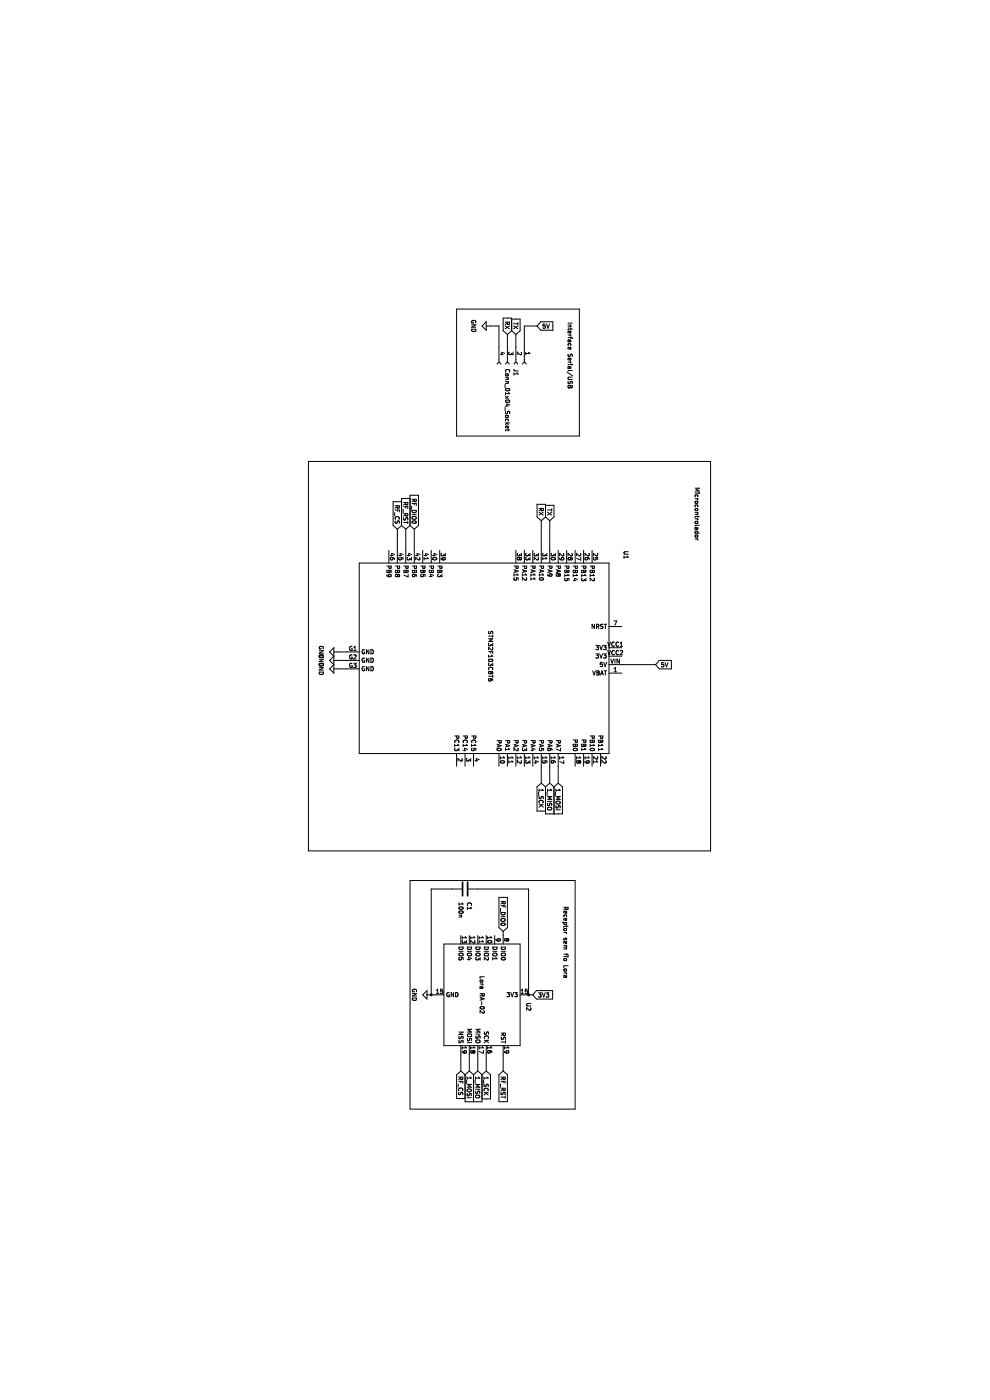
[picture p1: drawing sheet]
(kicad_sch (version 20230121) (generator eeschema)

 (paper "A3")

 (title_block
  (title "Receptor da telemetria")
  (date "2023-10-13")
  (rev "1")
  (company "IFSC")
  (comment 1 "Author: Marcelo Miguel Cardoso"))

 (lib_symbols
  (symbol "Connector:Conn_01x04_Socket" (pin_names (offset 1.016) hide) (in_bom yes) (on_board yes)
   (property "Reference" "J" (at 0 5.08 0) (effects (font (size 1.27 1.27))))
   (property "Value" "Conn_01x04_Socket" (at 0 -7.62 0) (effects (font (size 1.27 1.27))))
   (property "Footprint" "" (at 0 0 0) (effects (font (size 1.27 1.27)) hide))
   (property "Datasheet" "~" (at 0 0 0) (effects (font (size 1.27 1.27)) hide))
   (property "ki_locked" "" (at 0 0 0) (effects (font (size 1.27 1.27))))
   (symbol "Conn_01x04_Socket_1_1"
    (arc (start 0 -4.572) (mid -0.5058 -5.08) (end 0 -5.588) (stroke (width 0.1524) (type default)) (fill (type none)))
    (arc (start 0 -2.032) (mid -0.5058 -2.54) (end 0 -3.048) (stroke (width 0.1524) (type default)) (fill (type none)))
    (polyline (pts (xy -1.27 -5.08) (xy -0.508 -5.08)) (stroke (width 0.1524) (type default)) (fill (type none)))
    (polyline (pts (xy -1.27 -2.54) (xy -0.508 -2.54)) (stroke (width 0.1524) (type default)) (fill (type none)))
    (polyline (pts (xy -1.27 0) (xy -0.508 0)) (stroke (width 0.1524) (type default)) (fill (type none)))
    (polyline (pts (xy -1.27 2.54) (xy -0.508 2.54)) (stroke (width 0.1524) (type default)) (fill (type none)))
    (arc (start 0 0.508) (mid -0.5058 0) (end 0 -0.508) (stroke (width 0.1524) (type default)) (fill (type none)))
    (arc (start 0 3.048) (mid -0.5058 2.54) (end 0 2.032) (stroke (width 0.1524) (type default)) (fill (type none)))
    (pin passive line (at -5.08 2.54 0) (length 3.81) (name "Pin_1" (effects (font (size 1.27 1.27)))) (number "1" (effects (font (size 1.27 1.27)))))
    (pin passive line (at -5.08 0 0) (length 3.81) (name "Pin_2" (effects (font (size 1.27 1.27)))) (number "2" (effects (font (size 1.27 1.27)))))
    (pin passive line (at -5.08 -2.54 0) (length 3.81) (name "Pin_3" (effects (font (size 1.27 1.27)))) (number "3" (effects (font (size 1.27 1.27)))))
    (pin passive line (at -5.08 -5.08 0) (length 3.81) (name "Pin_4" (effects (font (size 1.27 1.27)))) (number "4" (effects (font (size 1.27 1.27)))))))
  (symbol "Device:C" (pin_numbers hide) (pin_names (offset 0.254)) (in_bom yes) (on_board yes)
   (property "Reference" "C" (at 0.635 2.54 0) (effects (font (size 1.27 1.27)) (justify left)))
   (property "Value" "C" (at 0.635 -2.54 0) (effects (font (size 1.27 1.27)) (justify left)))
   (property "Footprint" "" (at 0.9652 -3.81 0) (effects (font (size 1.27 1.27)) hide))
   (property "Datasheet" "~" (at 0 0 0) (effects (font (size 1.27 1.27)) hide))
   (symbol "C_0_1"
    (polyline (pts (xy -2.032 -0.762) (xy 2.032 -0.762)) (stroke (width 0.508) (type default)) (fill (type none)))
    (polyline (pts (xy -2.032 0.762) (xy 2.032 0.762)) (stroke (width 0.508) (type default)) (fill (type none))))
   (symbol "C_1_1"
    (pin passive line (at 0 3.81 270) (length 2.794) (name "~" (effects (font (size 1.27 1.27)))) (number "1" (effects (font (size 1.27 1.27)))))
    (pin passive line (at 0 -3.81 90) (length 2.794) (name "~" (effects (font (size 1.27 1.27)))) (number "2" (effects (font (size 1.27 1.27)))))))
  (symbol "pi2_library:RF_Lora_SX1278" (in_bom yes) (on_board yes)
   (property "Reference" "U" (at 0 0 0) (effects (font (size 1.27 1.27))))
   (property "Value" "" (at 0 0 0) (effects (font (size 1.27 1.27))))
   (property "Footprint" "" (at 0 0 0) (effects (font (size 1.27 1.27)) hide))
   (property "Datasheet" "" (at 0 0 0) (effects (font (size 1.27 1.27)) hide))
   (symbol "RF_Lora_SX1278_0_1"
    (rectangle (start 33.02 0) (end 63.5 -22.86) (stroke (width 0.254) (type default)) (fill (type background))))
   (symbol "RF_Lora_SX1278_1_1"
    (text "Lora RA-02" (at 48.26 -11.43 0) (effects (font (size 1.27 1.27))))
    (pin bidirectional line (at 30.48 -10.16 0) (length 2.54) (name "DIO2" (effects (font (size 1.27 1.27)))) (number "10" (effects (font (size 1.27 1.27)))))
    (pin bidirectional line (at 30.48 -12.7 0) (length 2.54) (name "DIO3" (effects (font (size 1.27 1.27)))) (number "11" (effects (font (size 1.27 1.27)))))
    (pin bidirectional line (at 30.48 -15.24 0) (length 2.54) (name "DIO4" (effects (font (size 1.27 1.27)))) (number "12" (effects (font (size 1.27 1.27)))))
    (pin bidirectional line (at 30.48 -17.78 0) (length 2.54) (name "DIO5" (effects (font (size 1.27 1.27)))) (number "13" (effects (font (size 1.27 1.27)))))
    (pin power_in line (at 48.26 2.54 270) (length 2.54) (name "3V3" (effects (font (size 1.27 1.27)))) (number "15" (effects (font (size 1.27 1.27)))))
    (pin power_in line (at 48.26 -25.4 90) (length 2.54) (name "GND" (effects (font (size 1.27 1.27)))) (number "15" (effects (font (size 1.27 1.27)))))
    (pin input line (at 66.04 -10.16 180) (length 2.54) (name "SCK" (effects (font (size 1.27 1.27)))) (number "16" (effects (font (size 1.27 1.27)))))
    (pin output line (at 66.04 -12.7 180) (length 2.54) (name "MISO" (effects (font (size 1.27 1.27)))) (number "17" (effects (font (size 1.27 1.27)))))
    (pin input line (at 66.04 -15.24 180) (length 2.54) (name "MOSI" (effects (font (size 1.27 1.27)))) (number "18" (effects (font (size 1.27 1.27)))))
    (pin input line (at 66.04 -17.78 180) (length 2.54) (name "NSS" (effects (font (size 1.27 1.27)))) (number "19" (effects (font (size 1.27 1.27)))))
    (pin input line (at 66.04 -5.08 180) (length 2.54) (name "RST" (effects (font (size 1.27 1.27)))) (number "19" (effects (font (size 1.27 1.27)))))
    (pin passive line (at 48.26 -25.4 90) (length 2.54) hide (name "GND" (effects (font (size 1.27 1.27)))) (number "21" (effects (font (size 1.27 1.27)))))
    (pin passive line (at 48.26 2.54 270) (length 2.54) hide (name "GND" (effects (font (size 1.27 1.27)))) (number "21" (effects (font (size 1.27 1.27)))))
    (pin passive line (at 48.26 -25.4 90) (length 2.54) hide (name "GND" (effects (font (size 1.27 1.27)))) (number "22" (effects (font (size 1.27 1.27)))))
    (pin passive line (at 48.26 2.54 270) (length 2.54) hide (name "GND" (effects (font (size 1.27 1.27)))) (number "22" (effects (font (size 1.27 1.27)))))
    (pin passive line (at 48.26 -25.4 90) (length 2.54) hide (name "GND" (effects (font (size 1.27 1.27)))) (number "23" (effects (font (size 1.27 1.27)))))
    (pin passive line (at 48.26 2.54 270) (length 2.54) hide (name "GND" (effects (font (size 1.27 1.27)))) (number "23" (effects (font (size 1.27 1.27)))))
    (pin passive line (at 48.26 -25.4 90) (length 2.54) hide (name "GND" (effects (font (size 1.27 1.27)))) (number "26" (effects (font (size 1.27 1.27)))))
    (pin passive line (at 48.26 2.54 270) (length 2.54) hide (name "GND" (effects (font (size 1.27 1.27)))) (number "26" (effects (font (size 1.27 1.27)))))
    (pin passive line (at 48.26 -25.4 90) (length 2.54) hide (name "GND" (effects (font (size 1.27 1.27)))) (number "29" (effects (font (size 1.27 1.27)))))
    (pin passive line (at 48.26 2.54 270) (length 2.54) hide (name "GND" (effects (font (size 1.27 1.27)))) (number "29" (effects (font (size 1.27 1.27)))))
    (pin bidirectional line (at 30.48 -5.08 0) (length 2.54) (name "DIO0" (effects (font (size 1.27 1.27)))) (number "8" (effects (font (size 1.27 1.27)))))
    (pin bidirectional line (at 30.48 -7.62 0) (length 2.54) (name "DIO1" (effects (font (size 1.27 1.27)))) (number "9" (effects (font (size 1.27 1.27)))))))
  (symbol "pi2_library:STM32_module" (in_bom yes) (on_board yes)
   (property "Reference" "U" (at 0 0 0) (effects (font (size 1.27 1.27))))
   (property "Value" "" (at 0 0 0) (effects (font (size 1.27 1.27))))
   (property "Footprint" "" (at 0 0 0) (effects (font (size 1.27 1.27)) hide))
   (property "Datasheet" "" (at 0 0 0) (effects (font (size 1.27 1.27)) hide))
   (symbol "STM32_module_0_1"
    (rectangle (start 6.35 -3.81) (end 63.5 -78.74) (stroke (width 0.254) (type default)) (fill (type background))))
   (symbol "STM32_module_1_1"
    (text "STM32F103C8T6" (at 34.29 -39.37 0) (effects (font (size 1.27 1.27))))
    (pin power_in line (at 39.37 0 270) (length 3.81) (name "VBAT" (effects (font (size 1.27 1.27)))) (number "1" (effects (font (size 1.27 1.27)))))
    (pin bidirectional line (at 67.31 -36.83 180) (length 3.81) (name "PA0" (effects (font (size 1.27 1.27)))) (number "10" (effects (font (size 1.27 1.27)))))
    (pin bidirectional line (at 67.31 -34.29 180) (length 3.81) (name "PA1" (effects (font (size 1.27 1.27)))) (number "11" (effects (font (size 1.27 1.27)))))
    (pin bidirectional line (at 67.31 -31.75 180) (length 3.81) (name "PA2" (effects (font (size 1.27 1.27)))) (number "12" (effects (font (size 1.27 1.27)))))
    (pin bidirectional line (at 67.31 -29.21 180) (length 3.81) (name "PA3" (effects (font (size 1.27 1.27)))) (number "13" (effects (font (size 1.27 1.27)))))
    (pin bidirectional line (at 67.31 -26.67 180) (length 3.81) (name "PA4" (effects (font (size 1.27 1.27)))) (number "14" (effects (font (size 1.27 1.27)))))
    (pin bidirectional line (at 67.31 -24.13 180) (length 3.81) (name "PA5" (effects (font (size 1.27 1.27)))) (number "15" (effects (font (size 1.27 1.27)))))
    (pin bidirectional line (at 67.31 -21.59 180) (length 3.81) (name "PA6" (effects (font (size 1.27 1.27)))) (number "16" (effects (font (size 1.27 1.27)))))
    (pin bidirectional line (at 67.31 -19.05 180) (length 3.81) (name "PA7" (effects (font (size 1.27 1.27)))) (number "17" (effects (font (size 1.27 1.27)))))
    (pin bidirectional line (at 67.31 -13.97 180) (length 3.81) (name "PB0" (effects (font (size 1.27 1.27)))) (number "18" (effects (font (size 1.27 1.27)))))
    (pin bidirectional line (at 67.31 -11.43 180) (length 3.81) (name "PB1" (effects (font (size 1.27 1.27)))) (number "19" (effects (font (size 1.27 1.27)))))
    (pin bidirectional line (at 67.31 -49.53 180) (length 3.81) (name "PC13" (effects (font (size 1.27 1.27)))) (number "2" (effects (font (size 1.27 1.27)))))
    (pin bidirectional line (at 67.31 -8.89 180) (length 3.81) (name "PB10" (effects (font (size 1.27 1.27)))) (number "21" (effects (font (size 1.27 1.27)))))
    (pin bidirectional line (at 67.31 -6.35 180) (length 3.81) (name "PB11" (effects (font (size 1.27 1.27)))) (number "22" (effects (font (size 1.27 1.27)))))
    (pin bidirectional line (at 2.54 -8.89 0) (length 3.81) (name "PB12" (effects (font (size 1.27 1.27)))) (number "25" (effects (font (size 1.27 1.27)))))
    (pin bidirectional line (at 2.54 -11.43 0) (length 3.81) (name "PB13" (effects (font (size 1.27 1.27)))) (number "26" (effects (font (size 1.27 1.27)))))
    (pin bidirectional line (at 2.54 -13.97 0) (length 3.81) (name "PB14" (effects (font (size 1.27 1.27)))) (number "27" (effects (font (size 1.27 1.27)))))
    (pin bidirectional line (at 2.54 -16.51 0) (length 3.81) (name "PB15" (effects (font (size 1.27 1.27)))) (number "28" (effects (font (size 1.27 1.27)))))
    (pin bidirectional line (at 2.54 -19.05 0) (length 3.81) (name "PA8" (effects (font (size 1.27 1.27)))) (number "29" (effects (font (size 1.27 1.27)))))
    (pin bidirectional line (at 67.31 -46.99 180) (length 3.81) (name "PC14" (effects (font (size 1.27 1.27)))) (number "3" (effects (font (size 1.27 1.27)))))
    (pin bidirectional line (at 2.54 -21.59 0) (length 3.81) (name "PA9" (effects (font (size 1.27 1.27)))) (number "30" (effects (font (size 1.27 1.27)))))
    (pin bidirectional line (at 2.54 -24.13 0) (length 3.81) (name "PA10" (effects (font (size 1.27 1.27)))) (number "31" (effects (font (size 1.27 1.27)))))
    (pin bidirectional line (at 2.54 -26.67 0) (length 3.81) (name "PA11" (effects (font (size 1.27 1.27)))) (number "32" (effects (font (size 1.27 1.27)))))
    (pin bidirectional line (at 2.54 -29.21 0) (length 3.81) (name "PA12" (effects (font (size 1.27 1.27)))) (number "33" (effects (font (size 1.27 1.27)))))
    (pin bidirectional line (at 2.54 -31.75 0) (length 3.81) (name "PA15" (effects (font (size 1.27 1.27)))) (number "38" (effects (font (size 1.27 1.27)))))
    (pin bidirectional line (at 2.54 -54.61 0) (length 3.81) (name "PB3" (effects (font (size 1.27 1.27)))) (number "39" (effects (font (size 1.27 1.27)))))
    (pin bidirectional line (at 67.31 -44.45 180) (length 3.81) (name "PC15" (effects (font (size 1.27 1.27)))) (number "4" (effects (font (size 1.27 1.27)))))
    (pin bidirectional line (at 2.54 -57.15 0) (length 3.81) (name "PB4" (effects (font (size 1.27 1.27)))) (number "40" (effects (font (size 1.27 1.27)))))
    (pin bidirectional line (at 2.54 -59.69 0) (length 3.81) (name "PB5" (effects (font (size 1.27 1.27)))) (number "41" (effects (font (size 1.27 1.27)))))
    (pin bidirectional line (at 2.54 -62.23 0) (length 3.81) (name "PB6" (effects (font (size 1.27 1.27)))) (number "42" (effects (font (size 1.27 1.27)))))
    (pin bidirectional line (at 2.54 -64.77 0) (length 3.81) (name "PB7" (effects (font (size 1.27 1.27)))) (number "43" (effects (font (size 1.27 1.27)))))
    (pin bidirectional line (at 2.54 -67.31 0) (length 3.81) (name "PB8" (effects (font (size 1.27 1.27)))) (number "45" (effects (font (size 1.27 1.27)))))
    (pin bidirectional line (at 2.54 -69.85 0) (length 3.81) (name "PB9" (effects (font (size 1.27 1.27)))) (number "46" (effects (font (size 1.27 1.27)))))
    (pin input line (at 25.4 0 270) (length 3.81) (name "NRST" (effects (font (size 1.27 1.27)))) (number "7" (effects (font (size 1.27 1.27)))))
    (pin power_in line (at 33.02 -82.55 90) (length 3.81) (name "GND" (effects (font (size 1.27 1.27)))) (number "G1" (effects (font (size 1.27 1.27)))))
    (pin power_in line (at 35.56 -82.55 90) (length 3.81) (name "GND" (effects (font (size 1.27 1.27)))) (number "G2" (effects (font (size 1.27 1.27)))))
    (pin power_in line (at 38.1 -82.55 90) (length 3.81) (name "GND" (effects (font (size 1.27 1.27)))) (number "G3" (effects (font (size 1.27 1.27)))))
    (pin power_in line (at 31.75 0 270) (length 3.81) (name "3V3" (effects (font (size 1.27 1.27)))) (number "VCC1" (effects (font (size 1.27 1.27)))))
    (pin power_in line (at 34.29 0 270) (length 3.81) (name "3V3" (effects (font (size 1.27 1.27)))) (number "VCC2" (effects (font (size 1.27 1.27)))))
    (pin power_in line (at 36.83 0 270) (length 3.81) (name "5V" (effects (font (size 1.27 1.27)))) (number "VIN" (effects (font (size 1.27 1.27)))))))
  (symbol "power:GND" (power) (pin_names (offset 0)) (in_bom yes) (on_board yes)
   (property "Reference" "#PWR" (at 0 -6.35 0) (effects (font (size 1.27 1.27)) hide))
   (property "Value" "GND" (at 0 -3.81 0) (effects (font (size 1.27 1.27))))
   (property "Footprint" "" (at 0 0 0) (effects (font (size 1.27 1.27)) hide))
   (property "Datasheet" "" (at 0 0 0) (effects (font (size 1.27 1.27)) hide))
   (symbol "GND_0_1"
    (polyline (pts (xy 0 0) (xy 0 -1.27) (xy 1.27 -1.27) (xy 0 -2.54) (xy -1.27 -1.27) (xy 0 -1.27)) (stroke (width 0) (type default)) (fill (type none))))
   (symbol "GND_1_1"
    (pin power_in line (at 0 0 270) (length 0) hide (name "GND" (effects (font (size 1.27 1.27)))) (number "1" (effects (font (size 1.27 1.27))))))))

 (junction (at 298.45 138.43) (diameter 0) (color 0 0 0 0))
 (junction (at 298.45 167.64) (diameter 0) (color 0 0 0 0))

 (wire (pts (xy 97.79 135.89) (xy 97.79 139.7)) (stroke (width 0) (type default)))
 (polyline (pts (xy 92.71 123.19) (xy 92.71 160.02)) (stroke (width 0) (type default)))
 (polyline (pts (xy 92.71 123.19) (xy 130.81 123.19)) (stroke (width 0) (type default)))

 (wire (pts (xy 279.4 146.05) (xy 280.67 146.05)) (stroke (width 0) (type default)))
 (polyline (pts (xy 255.27 204.47) (xy 254 204.47)) (stroke (width 0) (type default)))

 (wire (pts (xy 97.79 147.32) (xy 97.79 149.86)) (stroke (width 0) (type default)))
 (wire (pts (xy 266.7 167.64) (xy 298.45 167.64)) (stroke (width 0) (type default)))
 (wire (pts (xy 100.33 144.78) (xy 104.14 144.78)) (stroke (width 0) (type default)))
 (wire (pts (xy 199.39 100.33) (xy 199.39 110.49)) (stroke (width 0) (type default)))
 (wire (pts (xy 158.75 177.8) (xy 165.1 177.8)) (stroke (width 0) (type default)))
 (wire (pts (xy 100.33 142.24) (xy 104.14 142.24)) (stroke (width 0) (type default)))
 (wire (pts (xy 316.23 151.13) (xy 321.31 151.13)) (stroke (width 0) (type default)))
 (wire (pts (xy 229.87 129.54) (xy 234.95 129.54)) (stroke (width 0) (type default)))
 (wire (pts (xy 158.75 175.26) (xy 165.1 175.26)) (stroke (width 0) (type default)))
 (wire (pts (xy 316.23 158.75) (xy 321.31 158.75)) (stroke (width 0) (type default)))
 (wire (pts (xy 200.66 193.04) (xy 200.66 195.58)) (stroke (width 0) (type default)))
 (wire (pts (xy 195.58 193.04) (xy 195.58 195.58)) (stroke (width 0) (type default)))
 (wire (pts (xy 156.21 132.08) (xy 165.1 132.08)) (stroke (width 0) (type default)))
 (wire (pts (xy 104.14 139.7) (xy 97.79 139.7)) (stroke (width 0) (type default)))
 (polyline (pts (xy 254 83.82) (xy 255.27 83.82)) (stroke (width 0) (type default)))

 (wire (pts (xy 229.87 132.08) (xy 234.95 132.08)) (stroke (width 0) (type default)))
 (wire (pts (xy 316.23 146.05) (xy 321.31 146.05)) (stroke (width 0) (type default)))
 (wire (pts (xy 316.23 156.21) (xy 321.31 156.21)) (stroke (width 0) (type default)))
 (polyline (pts (xy 264.16 173.99) (xy 332.74 173.99)) (stroke (width 0) (type default)))

 (wire (pts (xy 266.7 138.43) (xy 298.45 138.43)) (stroke (width 0) (type default)))
 (wire (pts (xy 266.7 153.67) (xy 266.7 138.43)) (stroke (width 0) (type default)))
 (polyline (pts (xy 138.43 83.82) (xy 254 83.82)) (stroke (width 0) (type default)))

 (wire (pts (xy 104.14 147.32) (xy 97.79 147.32)) (stroke (width 0) (type default)))
 (polyline (pts (xy 264.16 173.99) (xy 264.16 124.46)) (stroke (width 0) (type default)))
 (polyline (pts (xy 130.81 160.02) (xy 92.71 160.02)) (stroke (width 0) (type default)))

 (wire (pts (xy 198.12 193.04) (xy 198.12 195.58)) (stroke (width 0) (type default)))
 (polyline (pts (xy 255.27 83.82) (xy 255.27 204.47)) (stroke (width 0) (type default)))
 (polyline (pts (xy 138.43 204.47) (xy 254 204.47)) (stroke (width 0) (type default)))

 (wire (pts (xy 316.23 153.67) (xy 321.31 153.67)) (stroke (width 0) (type default)))
 (polyline (pts (xy 130.81 123.19) (xy 130.81 160.02)) (stroke (width 0) (type default)))

 (wire (pts (xy 298.45 137.16) (xy 298.45 138.43)) (stroke (width 0) (type default)))
 (wire (pts (xy 229.87 134.62) (xy 234.95 134.62)) (stroke (width 0) (type default)))
 (wire (pts (xy 158.75 172.72) (xy 165.1 172.72)) (stroke (width 0) (type default)))
 (polyline (pts (xy 332.74 124.46) (xy 332.74 173.99)) (stroke (width 0) (type default)))
 (polyline (pts (xy 138.43 204.47) (xy 138.43 83.82)) (stroke (width 0) (type default)))

 (wire (pts (xy 156.21 134.62) (xy 165.1 134.62)) (stroke (width 0) (type default)))
 (wire (pts (xy 298.45 166.37) (xy 298.45 167.64)) (stroke (width 0) (type default)))
 (polyline (pts (xy 264.16 124.46) (xy 332.74 124.46)) (stroke (width 0) (type default)))

 (wire (pts (xy 266.7 161.29) (xy 266.7 167.64)) (stroke (width 0) (type default)))

 (text "Interface Serial/USB" (at 96.52 127 0) (effects (font (size 1.27 1.27)) (justify left bottom)))
 (text "Receptor sem fio Lora" (at 271.78 128.27 0) (effects (font (size 1.27 1.27)) (justify left bottom)))
 (text "Microcontrolador\n" (at 146.05 88.9 0) (effects (font (size 1.27 1.27)) (justify left bottom)))

 (global_label "RF_CS" (shape input) (at 158.75 177.8 180) (fields_autoplaced) (effects (font (size 1.27 1.27)) (justify right))
  (property "Intersheetrefs" "${INTERSHEET_REFS}" (at 149.9591 177.8 0) (effects (font (size 1.27 1.27)) (justify right) hide)))
 (global_label "1_SCK" (shape input) (at 234.95 134.62 0) (fields_autoplaced) (effects (font (size 1.27 1.27)) (justify left))
  (property "Intersheetrefs" "${INTERSHEET_REFS}" (at 243.8618 134.62 0) (effects (font (size 1.27 1.27)) (justify left) hide)))
 (global_label "RF_DIO0" (shape input) (at 279.4 146.05 180) (fields_autoplaced) (effects (font (size 1.27 1.27)) (justify right))
  (property "Intersheetrefs" "${INTERSHEET_REFS}" (at 268.6738 146.05 0) (effects (font (size 1.27 1.27)) (justify right) hide)))
 (global_label "3V3" (shape input) (at 298.45 137.16 90) (fields_autoplaced) (effects (font (size 1.27 1.27)) (justify left))
  (property "Intersheetrefs" "${INTERSHEET_REFS}" (at 298.45 130.6672 90) (effects (font (size 1.27 1.27)) (justify left) hide)))
 (global_label "1_MISO" (shape input) (at 321.31 153.67 0) (fields_autoplaced) (effects (font (size 1.27 1.27)) (justify left))
  (property "Intersheetrefs" "${INTERSHEET_REFS}" (at 331.0685 153.67 0) (effects (font (size 1.27 1.27)) (justify left) hide)))
 (global_label "TX" (shape input) (at 100.33 142.24 180) (fields_autoplaced) (effects (font (size 1.27 1.27)) (justify right))
  (property "Intersheetrefs" "${INTERSHEET_REFS}" (at 95.1677 142.24 0) (effects (font (size 1.27 1.27)) (justify right) hide)))
 (global_label "RX" (shape input) (at 156.21 134.62 180) (fields_autoplaced) (effects (font (size 1.27 1.27)) (justify right))
  (property "Intersheetrefs" "${INTERSHEET_REFS}" (at 150.7453 134.62 0) (effects (font (size 1.27 1.27)) (justify right) hide)))
 (global_label "TX" (shape input) (at 156.21 132.08 180) (fields_autoplaced) (effects (font (size 1.27 1.27)) (justify right))
  (property "Intersheetrefs" "${INTERSHEET_REFS}" (at 151.0477 132.08 0) (effects (font (size 1.27 1.27)) (justify right) hide)))
 (global_label "RF_CS" (shape input) (at 321.31 158.75 0) (fields_autoplaced) (effects (font (size 1.27 1.27)) (justify left))
  (property "Intersheetrefs" "${INTERSHEET_REFS}" (at 330.1009 158.75 0) (effects (font (size 1.27 1.27)) (justify left) hide)))
 (global_label "1_SCK" (shape input) (at 321.31 151.13 0) (fields_autoplaced) (effects (font (size 1.27 1.27)) (justify left))
  (property "Intersheetrefs" "${INTERSHEET_REFS}" (at 330.2218 151.13 0) (effects (font (size 1.27 1.27)) (justify left) hide)))
 (global_label "RF_DIO0" (shape input) (at 158.75 172.72 180) (fields_autoplaced) (effects (font (size 1.27 1.27)) (justify right))
  (property "Intersheetrefs" "${INTERSHEET_REFS}" (at 148.0238 172.72 0) (effects (font (size 1.27 1.27)) (justify right) hide)))
 (global_label "1_MOSI" (shape input) (at 321.31 156.21 0) (fields_autoplaced) (effects (font (size 1.27 1.27)) (justify left))
  (property "Intersheetrefs" "${INTERSHEET_REFS}" (at 331.0685 156.21 0) (effects (font (size 1.27 1.27)) (justify left) hide)))
 (global_label "1_MOSI" (shape input) (at 234.95 129.54 0) (fields_autoplaced) (effects (font (size 1.27 1.27)) (justify left))
  (property "Intersheetrefs" "${INTERSHEET_REFS}" (at 244.7085 129.54 0) (effects (font (size 1.27 1.27)) (justify left) hide)))
 (global_label "RX" (shape input) (at 100.33 144.78 180) (fields_autoplaced) (effects (font (size 1.27 1.27)) (justify right))
  (property "Intersheetrefs" "${INTERSHEET_REFS}" (at 94.8653 144.78 0) (effects (font (size 1.27 1.27)) (justify right) hide)))
 (global_label "5V" (shape input) (at 97.79 135.89 90) (fields_autoplaced) (effects (font (size 1.27 1.27)) (justify left))
  (property "Intersheetrefs" "${INTERSHEET_REFS}" (at 97.79 130.6067 90) (effects (font (size 1.27 1.27)) (justify left) hide)))
 (global_label "1_MISO" (shape input) (at 234.95 132.08 0) (fields_autoplaced) (effects (font (size 1.27 1.27)) (justify left))
  (property "Intersheetrefs" "${INTERSHEET_REFS}" (at 244.7085 132.08 0) (effects (font (size 1.27 1.27)) (justify left) hide)))
 (global_label "RF_RST" (shape input) (at 321.31 146.05 0) (fields_autoplaced) (effects (font (size 1.27 1.27)) (justify left))
  (property "Intersheetrefs" "${INTERSHEET_REFS}" (at 331.0685 146.05 0) (effects (font (size 1.27 1.27)) (justify left) hide)))
 (global_label "5V" (shape input) (at 199.39 100.33 90) (fields_autoplaced) (effects (font (size 1.27 1.27)) (justify left))
  (property "Intersheetrefs" "${INTERSHEET_REFS}" (at 199.39 95.0467 90) (effects (font (size 1.27 1.27)) (justify left) hide)))
 (global_label "RF_RST" (shape input) (at 158.75 175.26 180) (fields_autoplaced) (effects (font (size 1.27 1.27)) (justify right))
  (property "Intersheetrefs" "${INTERSHEET_REFS}" (at 148.9915 175.26 0) (effects (font (size 1.27 1.27)) (justify right) hide)))

 (symbol (lib_id "power:GND") (at 198.12 195.58 0) (unit 1) (in_bom yes) (on_board yes) (dnp no) (fields_autoplaced)
  (property "Reference" "#PWR03" (at 198.12 201.93 0) (effects (font (size 1.27 1.27)) hide))
  (property "Value" "GND" (at 198.12 200.66 0) (effects (font (size 1.27 1.27))))
  (property "Footprint" "" (at 198.12 195.58 0) (effects (font (size 1.27 1.27)) hide))
  (property "Datasheet" "" (at 198.12 195.58 0) (effects (font (size 1.27 1.27)) hide)) (pin "1"))

 (symbol (lib_id "pi2_library:RF_Lora_SX1278") (at 250.19 140.97 0) (unit 1) (in_bom yes) (on_board yes) (dnp no) (fields_autoplaced)
  (property "Reference" "U2" (at 300.6441 138.43 0) (effects (font (size 1.27 1.27)) (justify left)))
  (property "Value" "~" (at 250.19 140.97 0) (effects (font (size 1.27 1.27))))
  (property "Footprint" "" (at 250.19 140.97 0) (effects (font (size 1.27 1.27)) hide))
  (property "Datasheet" "" (at 250.19 140.97 0) (effects (font (size 1.27 1.27)) hide)) (pin "10") (pin "11") (pin "12") (pin "13") (pin "15") (pin "15") (pin "16") (pin "17") (pin "18") (pin "19") (pin "19") (pin "21") (pin "21") (pin "22") (pin "22") (pin "23") (pin "23") (pin "26") (pin "26") (pin "29") (pin "29") (pin "8") (pin "9"))

 (symbol (lib_id "power:GND") (at 200.66 195.58 0) (unit 1) (in_bom yes) (on_board yes) (dnp no) (fields_autoplaced)
  (property "Reference" "#PWR04" (at 200.66 201.93 0) (effects (font (size 1.27 1.27)) hide))
  (property "Value" "GND" (at 200.66 200.66 0) (effects (font (size 1.27 1.27))))
  (property "Footprint" "" (at 200.66 195.58 0) (effects (font (size 1.27 1.27)) hide))
  (property "Datasheet" "" (at 200.66 195.58 0) (effects (font (size 1.27 1.27)) hide)) (pin "1"))

 (symbol (lib_id "power:GND") (at 298.45 167.64 0) (unit 1) (in_bom yes) (on_board yes) (dnp no) (fields_autoplaced)
  (property "Reference" "#PWR05" (at 298.45 173.99 0) (effects (font (size 1.27 1.27)) hide))
  (property "Value" "GND" (at 298.45 172.72 0) (effects (font (size 1.27 1.27))))
  (property "Footprint" "" (at 298.45 167.64 0) (effects (font (size 1.27 1.27)) hide))
  (property "Datasheet" "" (at 298.45 167.64 0) (effects (font (size 1.27 1.27)) hide)) (pin "1"))

 (symbol (lib_id "power:GND") (at 195.58 195.58 0) (unit 1) (in_bom yes) (on_board yes) (dnp no) (fields_autoplaced)
  (property "Reference" "#PWR02" (at 195.58 201.93 0) (effects (font (size 1.27 1.27)) hide))
  (property "Value" "GND" (at 195.58 200.66 0) (effects (font (size 1.27 1.27))))
  (property "Footprint" "" (at 195.58 195.58 0) (effects (font (size 1.27 1.27)) hide))
  (property "Datasheet" "" (at 195.58 195.58 0) (effects (font (size 1.27 1.27)) hide)) (pin "1"))

 (symbol (lib_id "power:GND") (at 97.79 149.86 0) (unit 1) (in_bom yes) (on_board yes) (dnp no) (fields_autoplaced)
  (property "Reference" "#PWR01" (at 97.79 156.21 0) (effects (font (size 1.27 1.27)) hide))
  (property "Value" "GND" (at 97.79 154.94 0) (effects (font (size 1.27 1.27))))
  (property "Footprint" "" (at 97.79 149.86 0) (effects (font (size 1.27 1.27)) hide))
  (property "Datasheet" "" (at 97.79 149.86 0) (effects (font (size 1.27 1.27)) hide)) (pin "1"))

 (symbol (lib_id "pi2_library:STM32_module") (at 162.56 110.49 0) (unit 1) (in_bom yes) (on_board yes) (dnp no)
  (property "Reference" "U1" (at 165.1 109.22 0) (effects (font (size 1.27 1.27)) (justify left)))
  (property "Value" "~" (at 162.56 110.49 0) (effects (font (size 1.27 1.27))))
  (property "Footprint" "" (at 162.56 110.49 0) (effects (font (size 1.27 1.27)) hide))
  (property "Datasheet" "" (at 162.56 110.49 0) (effects (font (size 1.27 1.27)) hide)) (pin "1") (pin "10") (pin "11") (pin "12") (pin "13") (pin "14") (pin "15") (pin "16") (pin "17") (pin "18") (pin "19") (pin "2") (pin "21") (pin "22") (pin "25") (pin "26") (pin "27") (pin "28") (pin "29") (pin "3") (pin "30") (pin "31") (pin "32") (pin "33") (pin "38") (pin "39") (pin "4") (pin "40") (pin "41") (pin "42") (pin "43") (pin "45") (pin "46") (pin "7") (pin "G1") (pin "G2") (pin "G3") (pin "VCC1") (pin "VCC2") (pin "VIN"))

 (symbol (lib_id "Device:C") (at 266.7 157.48 0) (unit 1) (in_bom yes) (on_board yes) (dnp no) (fields_autoplaced)
  (property "Reference" "C1" (at 270.51 156.21 0) (effects (font (size 1.27 1.27)) (justify left)))
  (property "Value" "100n" (at 270.51 158.75 0) (effects (font (size 1.27 1.27)) (justify left)))
  (property "Footprint" "" (at 267.6652 161.29 0) (effects (font (size 1.27 1.27)) hide))
  (property "Datasheet" "~" (at 266.7 157.48 0) (effects (font (size 1.27 1.27)) hide)) (pin "1") (pin "2"))

 (symbol (lib_id "Connector:Conn_01x04_Socket") (at 109.22 142.24 0) (unit 1) (in_bom yes) (on_board yes) (dnp no) (fields_autoplaced)
  (property "Reference" "J1" (at 110.49 142.24 0) (effects (font (size 1.27 1.27)) (justify left)))
  (property "Value" "Conn_01x04_Socket" (at 110.49 144.78 0) (effects (font (size 1.27 1.27)) (justify left)))
  (property "Footprint" "" (at 109.22 142.24 0) (effects (font (size 1.27 1.27)) hide))
  (property "Datasheet" "~" (at 109.22 142.24 0) (effects (font (size 1.27 1.27)) hide)) (pin "1") (pin "2") (pin "3") (pin "4"))

 (sheet_instances (path "" (page "1"))))
